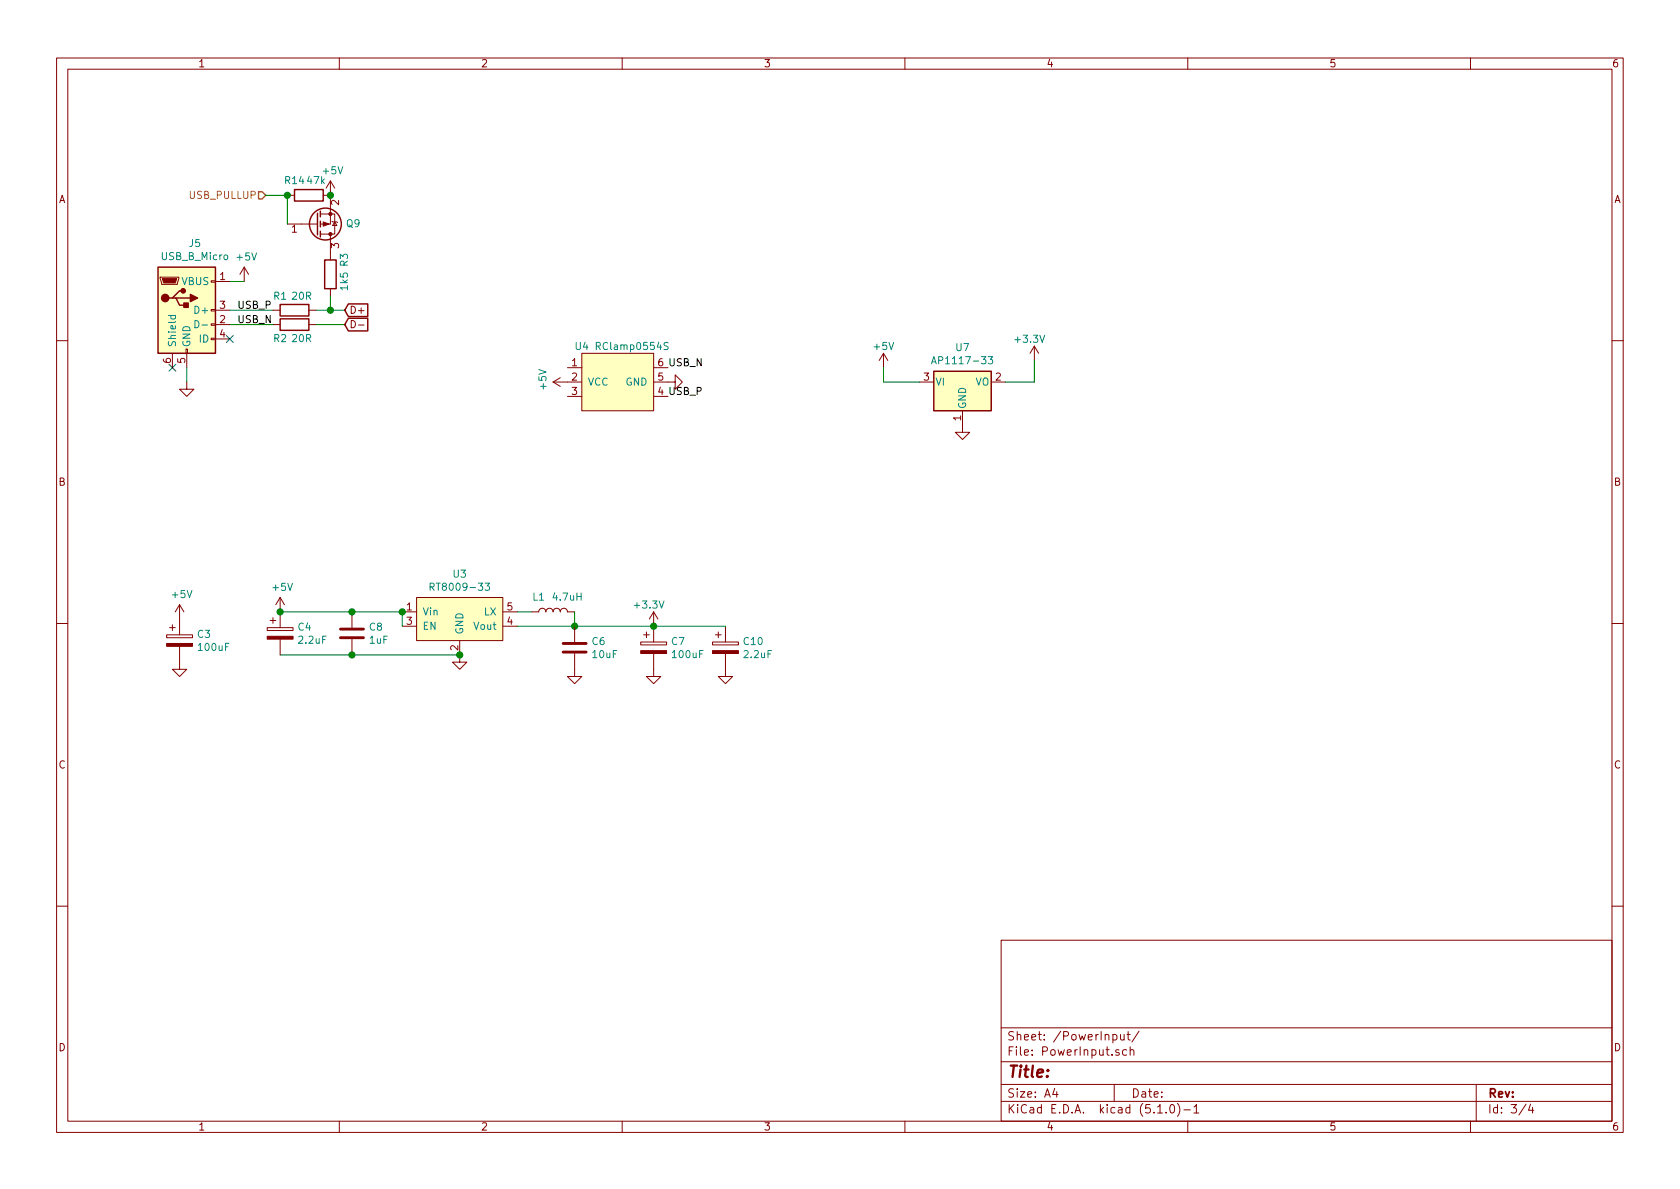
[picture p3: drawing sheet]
EESchema Schematic File Version 4
LIBS:button_v1-cache
EELAYER 29 0
EELAYER END
$Descr A4 11693 8268
encoding utf-8
Sheet 3 4
Title ""
Date ""
Rev ""
Comp ""
Comment1 ""
Comment2 ""
Comment3 ""
Comment4 ""
$EndDescr
$Comp
L Connector:USB_B_Micro J?
U 1 1
P 1300 2150
AR Path="/5D41A7E3" Ref="J?"  Part="1" 
AR Path="/5D1C99DD/5D41A7E3" Ref="J5"  Part="1" 
AR Path="/5D4A520B/5D41A7E3" Ref="J5"  Part="1" 
F 0 "J5" H 1357 2617 50  0000 C CNN
F 1 "USB_B_Micro" H 1357 2526 50  0000 C CNN
F 2 "Connector_USB:USB_Micro-B_Wuerth_629105150521" H 1450 2100 50  0001 C CNN
F 3 "~" H 1450 2100 50  0001 C CNN
	1    1300 2150
	1    0    0    -1  
$EndComp
$Comp
L Device:R R?
U 1 1
P 2050 2150
AR Path="/5D41A7E9" Ref="R?"  Part="1" 
AR Path="/5D1C99DD/5D41A7E9" Ref="R1"  Part="1" 
AR Path="/5D4A520B/5D41A7E9" Ref="R1"  Part="1" 
F 0 "R1" V 1950 2050 50  0000 C CNN
F 1 "20R" V 1950 2200 50  0000 C CNN
F 2 "Resistor_SMD:R_0805_2012Metric_Pad1.15x1.40mm_HandSolder" V 1980 2150 50  0001 C CNN
F 3 "~" H 2050 2150 50  0001 C CNN
	1    2050 2150
	0    1    1    0   
$EndComp
$Comp
L Device:R R?
U 1 1
P 2050 2250
AR Path="/5D41A7EF" Ref="R?"  Part="1" 
AR Path="/5D1C99DD/5D41A7EF" Ref="R2"  Part="1" 
AR Path="/5D4A520B/5D41A7EF" Ref="R2"  Part="1" 
F 0 "R2" V 1950 2150 50  0000 C CNN
F 1 "20R" V 1950 2300 50  0000 C CNN
F 2 "Resistor_SMD:R_0805_2012Metric_Pad1.15x1.40mm_HandSolder" V 1980 2250 50  0001 C CNN
F 3 "~" H 2050 2250 50  0001 C CNN
	1    2050 2250
	0    1    -1   0   
$EndComp
$Comp
L power:GND #PWR?
U 1 1
P 1300 2650
AR Path="/5D41A7F5" Ref="#PWR?"  Part="1" 
AR Path="/5D1C99DD/5D41A7F5" Ref="#PWR0107"  Part="1" 
AR Path="/5D4A520B/5D41A7F5" Ref="#PWR0105"  Part="1" 
F 0 "#PWR0105" H 1300 2400 50  0001 C CNN
F 1 "GND" H 1305 2477 50  0001 C CNN
F 2 "" H 1300 2650 50  0001 C CNN
F 3 "" H 1300 2650 50  0001 C CNN
	1    1300 2650
	1    0    0    -1  
$EndComp
Wire Wire Line
	1300 2650 1300 2550
$Comp
L power:+5V #PWR?
U 1 1
P 1700 1950
AR Path="/5D41A7FE" Ref="#PWR?"  Part="1" 
AR Path="/5D1C99DD/5D41A7FE" Ref="#PWR0108"  Part="1" 
AR Path="/5D4A520B/5D41A7FE" Ref="#PWR0107"  Part="1" 
F 0 "#PWR0107" H 1700 1800 50  0001 C CNN
F 1 "+5V" H 1715 2123 50  0000 C CNN
F 2 "" H 1700 1950 50  0001 C CNN
F 3 "" H 1700 1950 50  0001 C CNN
	1    1700 1950
	1    0    0    -1  
$EndComp
Wire Wire Line
	1700 1950 1600 1950
Wire Wire Line
	2200 2250 2400 2250
Wire Wire Line
	2200 2150 2300 2150
$Comp
L Device:R R?
U 1 1
P 2300 1900
AR Path="/5D41A809" Ref="R?"  Part="1" 
AR Path="/5D1C99DD/5D41A809" Ref="R3"  Part="1" 
AR Path="/5D4A520B/5D41A809" Ref="R3"  Part="1" 
F 0 "R3" V 2200 1800 50  0000 C CNN
F 1 "1k5" V 2200 1950 50  0000 C CNN
F 2 "Resistor_SMD:R_0805_2012Metric_Pad1.15x1.40mm_HandSolder" V 2230 1900 50  0001 C CNN
F 3 "~" H 2300 1900 50  0001 C CNN
	1    2300 1900
	-1   0    0    1   
$EndComp
Wire Wire Line
	2300 2050 2300 2150
Connection ~ 2300 2150
Wire Wire Line
	2300 2150 2400 2150
$Comp
L power:+5V #PWR?
U 1 1
P 2300 1350
AR Path="/5D41A812" Ref="#PWR?"  Part="1" 
AR Path="/5D1C99DD/5D41A812" Ref="#PWR0109"  Part="1" 
AR Path="/5D4A520B/5D41A812" Ref="#PWR0108"  Part="1" 
F 0 "#PWR0108" H 2300 1200 50  0001 C CNN
F 1 "+5V" H 2315 1523 50  0000 C CNN
F 2 "" H 2300 1350 50  0001 C CNN
F 3 "" H 2300 1350 50  0001 C CNN
	1    2300 1350
	1    0    0    -1  
$EndComp
Text Label 1650 2150 0    50   ~ 6
USB_P
Text Label 1650 2250 0    50   ~ 6
USB_N
Wire Wire Line
	1600 2150 1900 2150
Wire Wire Line
	1600 2250 1900 2250
Text GLabel 2400 2150 2    50   Input ~ 6
D+
Text GLabel 2400 2250 2    50   Input ~ 6
D-
$Comp
L brbuttonsystem:RClamp0554S U?
U 1 1
P 4050 2450
AR Path="/5D44DF17" Ref="U?"  Part="1" 
AR Path="/5D1C99DD/5D44DF17" Ref="U7"  Part="1" 
AR Path="/5D4A520B/5D44DF17" Ref="U4"  Part="1" 
F 0 "U4" H 4050 2500 50  0000 C CNN
F 1 "RClamp0554S" H 4400 2500 50  0000 C CNN
F 2 "Package_TO_SOT_SMD:SOT-23-6_Handsoldering" H 4050 2450 50  0001 C CNN
F 3 "" H 4050 2450 50  0001 C CNN
	1    4050 2450
	1    0    0    -1  
$EndComp
$Comp
L power:GND #PWR?
U 1 1
P 4650 2650
AR Path="/5D44DF1D" Ref="#PWR?"  Part="1" 
AR Path="/5D1C99DD/5D44DF1D" Ref="#PWR0110"  Part="1" 
AR Path="/5D4A520B/5D44DF1D" Ref="#PWR0109"  Part="1" 
F 0 "#PWR0109" H 4650 2400 50  0001 C CNN
F 1 "GND" H 4655 2477 50  0001 C CNN
F 2 "" H 4650 2650 50  0001 C CNN
F 3 "" H 4650 2650 50  0001 C CNN
	1    4650 2650
	0    -1   -1   0   
$EndComp
$Comp
L power:+5V #PWR?
U 1 1
P 3950 2650
AR Path="/5D44DF23" Ref="#PWR?"  Part="1" 
AR Path="/5D1C99DD/5D44DF23" Ref="#PWR0111"  Part="1" 
AR Path="/5D4A520B/5D44DF23" Ref="#PWR0110"  Part="1" 
F 0 "#PWR0110" H 3950 2500 50  0001 C CNN
F 1 "+5V" H 3965 2823 50  0000 C CNN
F 2 "" H 3950 2650 50  0001 C CNN
F 3 "" H 3950 2650 50  0001 C CNN
	1    3950 2650
	0    -1   -1   0   
$EndComp
Text Label 4650 2550 0    50   ~ 6
USB_N
Text Label 4650 2750 0    50   ~ 6
USB_P
$Comp
L Regulator_Linear:AP1117-33 U?
U 1 1
P 6700 2650
AR Path="/5D468D50" Ref="U?"  Part="1" 
AR Path="/5D1C99DD/5D468D50" Ref="U3"  Part="1" 
AR Path="/5D4A520B/5D468D50" Ref="U7"  Part="1" 
F 0 "U7" H 6700 2892 50  0000 C CNN
F 1 "AP1117-33" H 6700 2801 50  0000 C CNN
F 2 "Package_TO_SOT_SMD:SOT-223-3_TabPin2" H 6700 2850 50  0001 C CNN
F 3 "http://www.diodes.com/datasheets/AP1117.pdf" H 6800 2400 50  0001 C CNN
	1    6700 2650
	1    0    0    -1  
$EndComp
$Comp
L power:+5V #PWR?
U 1 1
P 6150 2550
AR Path="/5D468D56" Ref="#PWR?"  Part="1" 
AR Path="/5D1C99DD/5D468D56" Ref="#PWR0112"  Part="1" 
AR Path="/5D4A520B/5D468D56" Ref="#PWR0111"  Part="1" 
F 0 "#PWR0111" H 6150 2400 50  0001 C CNN
F 1 "+5V" H 6150 2700 50  0000 C CNN
F 2 "" H 6150 2550 50  0001 C CNN
F 3 "" H 6150 2550 50  0001 C CNN
	1    6150 2550
	1    0    0    -1  
$EndComp
$Comp
L power:GND #PWR?
U 1 1
P 6700 2950
AR Path="/5D468D5C" Ref="#PWR?"  Part="1" 
AR Path="/5D1C99DD/5D468D5C" Ref="#PWR0123"  Part="1" 
AR Path="/5D4A520B/5D468D5C" Ref="#PWR0112"  Part="1" 
F 0 "#PWR0112" H 6700 2700 50  0001 C CNN
F 1 "GND" H 6705 2777 50  0001 C CNN
F 2 "" H 6700 2950 50  0001 C CNN
F 3 "" H 6700 2950 50  0001 C CNN
	1    6700 2950
	1    0    0    -1  
$EndComp
$Comp
L power:+3.3V #PWR?
U 1 1
P 7200 2500
AR Path="/5D468D62" Ref="#PWR?"  Part="1" 
AR Path="/5D1C99DD/5D468D62" Ref="#PWR0124"  Part="1" 
AR Path="/5D4A520B/5D468D62" Ref="#PWR0123"  Part="1" 
F 0 "#PWR0123" H 7200 2350 50  0001 C CNN
F 1 "+3.3V" H 7050 2650 50  0000 L CNN
F 2 "" H 7200 2500 50  0001 C CNN
F 3 "" H 7200 2500 50  0001 C CNN
	1    7200 2500
	1    0    0    -1  
$EndComp
$Comp
L Device:C C?
U 1 1
P 2450 4400
AR Path="/5D468D68" Ref="C?"  Part="1" 
AR Path="/5D1C99DD/5D468D68" Ref="C7"  Part="1" 
AR Path="/5D4A520B/5D468D68" Ref="C8"  Part="1" 
F 0 "C8" H 2565 4446 50  0000 L CNN
F 1 "1uF" H 2565 4355 50  0000 L CNN
F 2 "Capacitor_SMD:C_0805_2012Metric_Pad1.15x1.40mm_HandSolder" H 2488 4250 50  0001 C CNN
F 3 "~" H 2450 4400 50  0001 C CNN
	1    2450 4400
	1    0    0    -1  
$EndComp
Wire Wire Line
	6400 2650 6150 2650
Wire Wire Line
	6150 2550 6150 2650
Wire Wire Line
	7000 2650 7200 2650
Wire Wire Line
	7200 2650 7200 2500
$Comp
L brbuttonsystem:RT8009-33 U?
U 1 1
P 2900 4150
AR Path="/5D48B29B" Ref="U?"  Part="1" 
AR Path="/5D1C99DD/5D48B29B" Ref="U4"  Part="1" 
AR Path="/5D4A520B/5D48B29B" Ref="U3"  Part="1" 
F 0 "U3" H 3200 4315 50  0000 C CNN
F 1 "RT8009-33" H 3200 4224 50  0000 C CNN
F 2 "Package_TO_SOT_SMD:SOT-23-5_HandSoldering" H 2900 4150 50  0001 C CNN
F 3 "" H 2900 4150 50  0001 C CNN
	1    2900 4150
	1    0    0    -1  
$EndComp
$Comp
L Device:L L?
U 1 1
P 3850 4250
AR Path="/5D48B2A1" Ref="L?"  Part="1" 
AR Path="/5D1C99DD/5D48B2A1" Ref="L1"  Part="1" 
AR Path="/5D4A520B/5D48B2A1" Ref="L1"  Part="1" 
F 0 "L1" V 3950 4350 50  0000 C CNN
F 1 "4.7uH" V 3950 4150 50  0000 C CNN
F 2 "Inductor_SMD:L_Taiyo-Yuden_NR-50xx" H 3850 4250 50  0001 C CNN
F 3 "~" H 3850 4250 50  0001 C CNN
	1    3850 4250
	0    -1   -1   0   
$EndComp
Wire Wire Line
	3600 4250 3700 4250
Wire Wire Line
	3600 4350 4000 4350
Wire Wire Line
	4000 4350 4000 4250
Connection ~ 4000 4350
$Comp
L power:GND #PWR?
U 1 1
P 3200 4550
AR Path="/5D48B2AB" Ref="#PWR?"  Part="1" 
AR Path="/5D1C99DD/5D48B2AB" Ref="#PWR0105"  Part="1" 
AR Path="/5D4A520B/5D48B2AB" Ref="#PWR0124"  Part="1" 
F 0 "#PWR0124" H 3200 4300 50  0001 C CNN
F 1 "GND" H 3205 4377 50  0001 C CNN
F 2 "" H 3200 4550 50  0001 C CNN
F 3 "" H 3200 4550 50  0001 C CNN
	1    3200 4550
	1    0    0    -1  
$EndComp
$Comp
L Device:CP C?
U 1 1
P 1250 4450
AR Path="/5D48B2B7" Ref="C?"  Part="1" 
AR Path="/5D1C99DD/5D48B2B7" Ref="C3"  Part="1" 
AR Path="/5D4A520B/5D48B2B7" Ref="C3"  Part="1" 
F 0 "C3" H 1368 4496 50  0000 L CNN
F 1 "100uF" H 1368 4405 50  0000 L CNN
F 2 "Capacitor_SMD:C_Elec_6.3x7.7" H 1288 4300 50  0001 C CNN
F 3 "~" H 1250 4450 50  0001 C CNN
	1    1250 4450
	1    0    0    -1  
$EndComp
Wire Wire Line
	2800 4250 2450 4250
Connection ~ 2450 4250
Wire Wire Line
	2450 4250 1950 4250
Wire Wire Line
	2450 4550 1950 4550
Wire Wire Line
	2800 4350 2800 4250
Connection ~ 2800 4250
Wire Wire Line
	2450 4550 3200 4550
Connection ~ 2450 4550
Connection ~ 3200 4550
$Comp
L power:+5V #PWR?
U 1 1
P 1250 4300
AR Path="/5D48B2C6" Ref="#PWR?"  Part="1" 
AR Path="/5D1C99DD/5D48B2C6" Ref="#PWR0125"  Part="1" 
AR Path="/5D4A520B/5D48B2C6" Ref="#PWR0125"  Part="1" 
F 0 "#PWR0125" H 1250 4150 50  0001 C CNN
F 1 "+5V" H 1265 4473 50  0000 C CNN
F 2 "" H 1250 4300 50  0001 C CNN
F 3 "" H 1250 4300 50  0001 C CNN
	1    1250 4300
	1    0    0    -1  
$EndComp
$Comp
L power:GND #PWR?
U 1 1
P 1250 4600
AR Path="/5D48B2CC" Ref="#PWR?"  Part="1" 
AR Path="/5D1C99DD/5D48B2CC" Ref="#PWR0126"  Part="1" 
AR Path="/5D4A520B/5D48B2CC" Ref="#PWR0126"  Part="1" 
F 0 "#PWR0126" H 1250 4350 50  0001 C CNN
F 1 "GND" H 1255 4427 50  0001 C CNN
F 2 "" H 1250 4600 50  0001 C CNN
F 3 "" H 1250 4600 50  0001 C CNN
	1    1250 4600
	1    0    0    -1  
$EndComp
$Comp
L Device:CP C?
U 1 1
P 1950 4400
AR Path="/5D48B2D2" Ref="C?"  Part="1" 
AR Path="/5D1C99DD/5D48B2D2" Ref="C4"  Part="1" 
AR Path="/5D4A520B/5D48B2D2" Ref="C4"  Part="1" 
F 0 "C4" H 2068 4446 50  0000 L CNN
F 1 "2.2uF" H 2068 4355 50  0000 L CNN
F 2 "Capacitor_Tantalum_SMD:CP_EIA-3216-18_Kemet-A_Pad1.58x1.35mm_HandSolder" H 1988 4250 50  0001 C CNN
F 3 "~" H 1950 4400 50  0001 C CNN
	1    1950 4400
	1    0    0    -1  
$EndComp
$Comp
L power:+5V #PWR?
U 1 1
P 1950 4250
AR Path="/5D48B2D8" Ref="#PWR?"  Part="1" 
AR Path="/5D1C99DD/5D48B2D8" Ref="#PWR0127"  Part="1" 
AR Path="/5D4A520B/5D48B2D8" Ref="#PWR0127"  Part="1" 
F 0 "#PWR0127" H 1950 4100 50  0001 C CNN
F 1 "+5V" H 1965 4423 50  0000 C CNN
F 2 "" H 1950 4250 50  0001 C CNN
F 3 "" H 1950 4250 50  0001 C CNN
	1    1950 4250
	1    0    0    -1  
$EndComp
Connection ~ 1950 4250
$Comp
L Device:C C?
U 1 1
P 4000 4500
AR Path="/5D48B2DF" Ref="C?"  Part="1" 
AR Path="/5D1C99DD/5D48B2DF" Ref="C6"  Part="1" 
AR Path="/5D4A520B/5D48B2DF" Ref="C6"  Part="1" 
F 0 "C6" H 4115 4546 50  0000 L CNN
F 1 "10uF" H 4115 4455 50  0000 L CNN
F 2 "Capacitor_SMD:C_0805_2012Metric_Pad1.15x1.40mm_HandSolder" H 4038 4350 50  0001 C CNN
F 3 "~" H 4000 4500 50  0001 C CNN
	1    4000 4500
	1    0    0    -1  
$EndComp
$Comp
L power:GND #PWR?
U 1 1
P 4000 4650
AR Path="/5D48B2E5" Ref="#PWR?"  Part="1" 
AR Path="/5D1C99DD/5D48B2E5" Ref="#PWR0128"  Part="1" 
AR Path="/5D4A520B/5D48B2E5" Ref="#PWR0128"  Part="1" 
F 0 "#PWR0128" H 4000 4400 50  0001 C CNN
F 1 "GND" H 4005 4477 50  0001 C CNN
F 2 "" H 4000 4650 50  0001 C CNN
F 3 "" H 4000 4650 50  0001 C CNN
	1    4000 4650
	1    0    0    -1  
$EndComp
$Comp
L Device:CP C?
U 1 1
P 4550 4500
AR Path="/5D48B2EB" Ref="C?"  Part="1" 
AR Path="/5D1C99DD/5D48B2EB" Ref="C8"  Part="1" 
AR Path="/5D4A520B/5D48B2EB" Ref="C7"  Part="1" 
F 0 "C7" H 4668 4546 50  0000 L CNN
F 1 "100uF" H 4668 4455 50  0000 L CNN
F 2 "Capacitor_SMD:C_Elec_6.3x7.7" H 4588 4350 50  0001 C CNN
F 3 "~" H 4550 4500 50  0001 C CNN
	1    4550 4500
	1    0    0    -1  
$EndComp
$Comp
L power:+3.3V #PWR?
U 1 1
P 4550 4350
AR Path="/5D48B2F1" Ref="#PWR?"  Part="1" 
AR Path="/5D1C99DD/5D48B2F1" Ref="#PWR0129"  Part="1" 
AR Path="/5D4A520B/5D48B2F1" Ref="#PWR0129"  Part="1" 
F 0 "#PWR0129" H 4550 4200 50  0001 C CNN
F 1 "+3.3V" H 4400 4500 50  0000 L CNN
F 2 "" H 4550 4350 50  0001 C CNN
F 3 "" H 4550 4350 50  0001 C CNN
	1    4550 4350
	1    0    0    -1  
$EndComp
$Comp
L power:GND #PWR?
U 1 1
P 4550 4650
AR Path="/5D48B2F7" Ref="#PWR?"  Part="1" 
AR Path="/5D1C99DD/5D48B2F7" Ref="#PWR0130"  Part="1" 
AR Path="/5D4A520B/5D48B2F7" Ref="#PWR0130"  Part="1" 
F 0 "#PWR0130" H 4550 4400 50  0001 C CNN
F 1 "GND" H 4555 4477 50  0001 C CNN
F 2 "" H 4550 4650 50  0001 C CNN
F 3 "" H 4550 4650 50  0001 C CNN
	1    4550 4650
	1    0    0    -1  
$EndComp
Wire Wire Line
	4000 4350 4550 4350
Connection ~ 4550 4350
$Comp
L Device:CP C?
U 1 1
P 5050 4500
AR Path="/5D48B2FF" Ref="C?"  Part="1" 
AR Path="/5D1C99DD/5D48B2FF" Ref="C10"  Part="1" 
AR Path="/5D4A520B/5D48B2FF" Ref="C10"  Part="1" 
F 0 "C10" H 5168 4546 50  0000 L CNN
F 1 "2.2uF" H 5168 4455 50  0000 L CNN
F 2 "Capacitor_Tantalum_SMD:CP_EIA-3216-18_Kemet-A_Pad1.58x1.35mm_HandSolder" H 5088 4350 50  0001 C CNN
F 3 "~" H 5050 4500 50  0001 C CNN
	1    5050 4500
	1    0    0    -1  
$EndComp
Wire Wire Line
	4550 4350 5050 4350
$Comp
L power:GND #PWR?
U 1 1
P 5050 4650
AR Path="/5D48B306" Ref="#PWR?"  Part="1" 
AR Path="/5D1C99DD/5D48B306" Ref="#PWR0131"  Part="1" 
AR Path="/5D4A520B/5D48B306" Ref="#PWR0131"  Part="1" 
F 0 "#PWR0131" H 5050 4400 50  0001 C CNN
F 1 "GND" H 5055 4477 50  0001 C CNN
F 2 "" H 5050 4650 50  0001 C CNN
F 3 "" H 5050 4650 50  0001 C CNN
	1    5050 4650
	1    0    0    -1  
$EndComp
Text HLabel 1850 1350 0    50   Input ~ 6
USB_PULLUP
$Comp
L Transistor_FET:TP0610T Q?
U 1 1
P 2200 1550
AR Path="/5D82F0ED" Ref="Q?"  Part="1" 
AR Path="/5D4A520B/5D82F0ED" Ref="Q9"  Part="1" 
F 0 "Q9" H 2406 1550 50  0000 L CNN
F 1 "TP0610T" H 2406 1505 50  0001 L CNN
F 2 "Package_TO_SOT_SMD:SOT-23" H 2400 1475 50  0001 L CIN
F 3 "http://www.vishay.com/docs/70209/70209.pdf" H 2200 1550 50  0001 L CNN
	1    2200 1550
	1    0    0    1   
$EndComp
$Comp
L Device:R R?
U 1 1
P 2150 1350
AR Path="/5D84F91E" Ref="R?"  Part="1" 
AR Path="/5D4A520B/5D84F91E" Ref="R14"  Part="1" 
F 0 "R14" V 2250 1250 50  0000 C CNN
F 1 "47k" V 2250 1400 50  0000 C CNN
F 2 "Resistor_SMD:R_0805_2012Metric_Pad1.15x1.40mm_HandSolder" V 2080 1350 50  0001 C CNN
F 3 "~" H 2150 1350 50  0001 C CNN
	1    2150 1350
	0    1    -1   0   
$EndComp
Connection ~ 2300 1350
Wire Wire Line
	2000 1550 2000 1350
Wire Wire Line
	1850 1350 2000 1350
Connection ~ 2000 1350
NoConn ~ 1600 2350
NoConn ~ 1200 2550
$EndSCHEMATC
